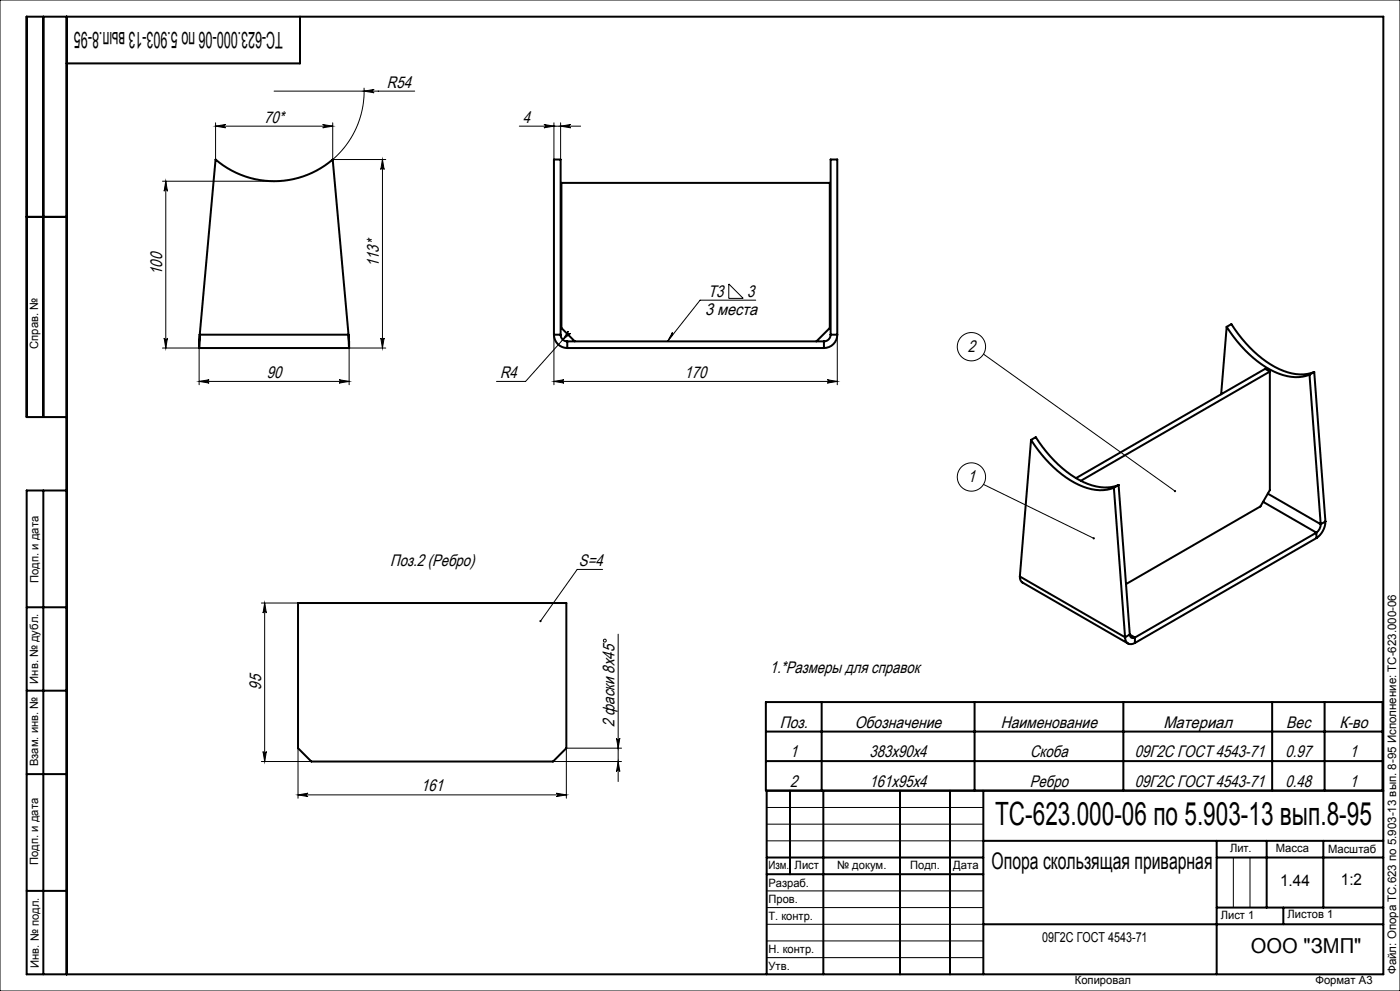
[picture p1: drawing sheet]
<svg xmlns="http://www.w3.org/2000/svg" width="420mm" height="297mm" viewBox="0 0 420 297" stroke-linecap="round" stroke-linejoin="round" font-family="sans-serif">
<g fill="none" stroke="#000" stroke-width=".3">
<path d="M0 0h420v297h-420zM64.7 37.8l3-.5a.5 .5 0 0 0-.5 .5 .5 .5 0 0 0 .5 .5zM64.7 37.8h35.1M64.7 36.8v11M82.2 27.3h42.2M96.8 37.3l3 .5-3 .5a.5 .5 0 0 0 .5-.5 .5 .5 0 0 0-.5-.5zM99.8 36.8v11M109.2 26.3a27 27 0 0 1-9.4 21.5M109.2 27.3l3-.5a.5 .5 0 0 0-.4 .5 .5 .5 0 0 0 .4 .5zM155.8 37.8h18.4M163.2 37.3l3 .5-3 .5a.5 .5 0 0 0 .5-.5 .5 .5 0 0 0-.5-.5zM166.2 36.8v11"/>
<path d="M168.2 37.8l3-.5a.5 .5 0 0 0-.5 .5 .5 .5 0 0 0 .5 .5zM168.2 36.8v11M48.7 54.3h33.5M49.7 54.3l.5 3a.5 .5 0 0 0-.5-.5 .5 .5 0 0 0-.5 .5zM49.7 54.3v50M99.8 47.8h15.9M114.7 47.8v56.5M114.7 47.8l.5 3a.5 .5 0 0 0-.5-.5 .5 .5 0 0 0-.5 .5zM170.5 99.2a.5 .5 0 0 0 0 .7 .5 .5 0 0 0 .7 0l-2.3 1.9zM201.7 99.6l.1 .7-1.5 2zM218.6 85.1l4.4 4.3h-4.4zM226.7 90h-16.7l-9.7 12.3"/>
<path d="M48.7 104.3h11v11M49.2 101.3a.5 .5 0 0 0 .5 .5 .5 .5 0 0 0 .5-.5l-.5 3zM59.7 114.3h45M59.7 114.3l3-.5a.5 .5 0 0 0-.4 .5 .5 .5 0 0 0 .4 .5zM101.7 113.8l3 .5-3 .5a.5 .5 0 0 0 .5-.5 .5 .5 0 0 0-.5-.5zM114.2 101.3a.5 .5 0 0 0 .5 .5 .5 .5 0 0 0 .5-.5l-.5 3zM115.7 104.3h-11v11M166.2 114.3l3-.5a.5 .5 0 0 0-.5 .5 .5 .5 0 0 0 .5 .5zM166.2 114.3h85M166.2 100.3v15M170.2 100.3l-12.5 14h-8.8M248.2 113.8l3 .5-3 .5a.5 .5 0 0 0 .5-.5 .5 .5 0 0 0-.5-.5z"/>
<path d="M251.2 100.3v15M295 106.1l57.5 41.1M295 145.2l33.1 16.1M180.8 170.7h-7.6l-11.1 15.4M78.4 180.7h11M79.4 180.7v47.5M79.4 180.7l.5 3a.5 .5 0 0 0-.5-.4 .5 .5 0 0 0-.5 .4zM185.5 190.1v44.1M78.4 228.2h15M78.9 225.2a.5 .5 0 0 0 .5 .5 .5 .5 0 0 0 .5-.5l-.5 3zM89.4 238.2l3-.5a.5 .5 0 0 0-.5 .5 .5 .5 0 0 0 .5 .5zM89.4 224.2v15"/>
<path d="M89.4 238.2h80.5M165.9 228.2h20.6M166.9 237.7l3 .5-3 .5a.5 .5 0 0 0 .5-.5 .5 .5 0 0 0-.5-.5zM185 221.2a.5 .5 0 0 0 .5 .5 .5 .5 0 0 0 .5-.5l-.5 3zM185.5 228.2l.5 3a.5 .5 0 0 0-.5-.4 .5 .5 0 0 0-.5 .4zM186.5 224.2h-16.6v15M230 242h65M230 247h65M230 252h65M370 257v15M375 257v15M230 267h65"/>
<path d="M230 272h65M230 277h65M230 282h65M230 287h65"/>
<circle cx="291.4" cy="103.9" r="4.2"/>
<circle cx="291.4" cy="143" r="4.2"/>
<circle cx="181.5" cy="192" r=".43"/>
</g>
<g fill="none" stroke="#000" stroke-width=".6">
<path d="M13 5v120M20 5v287M90 5v14h-70M8 65h12M368 98a33.4 33.4 0 0 0 16.9 14.4l2.5 .5a10.9 10.9 0 0 0 5.5-.6M368 98l1.4-.9a33.4 33.4 0 0 0 16.9 14.5l2.5 .5a10.9 10.9 0 0 0 5.5-.6M368 98l-1.7 20.2M59.7 104.3h45M59.9 100.3l-.2 4M59.9 100.3l4.8-52.5a27 27 0 0 0 35.1 0l4.8 52.5M59.9 100.3h44.7M104.6 100.3l.1 4"/>
<path d="M166.2 100.3a4 4 0 0 0 4 4M166.2 100.3h2M166.2 100.3v-52.5h2v52.5M168.2 100.3a2 2 0 0 0 2 2M170.2 104.3h77M170.2 102.3v2M170.2 102.3h77M172.4 102.3l-4-4v-43.5h80.5v43.5l-4 4M247.2 102.3v2M249.2 100.3a2 2 0 0 1-2 2M249.2 100.3h2M249.2 100.3v-52.5h2v52.5"/>
<path d="M251.2 100.3a4 4 0 0 1-4 4M381 111.4l-1.5-.9-56.7 32.8M381 111.4l-56.8 32.7M381 111.4v35.5l-2.9 4.9-40.3 23.3M392.9 112.3l3.3 44.8M394.3 111.5l-1.4 .8M394.3 111.5l3.3 44.8M20 125h-12v-120h407v287h-407v-145h12M309.3 131.8a33.4 33.4 0 0 0 16.9 14.5l2.5 .5a10.9 10.9 0 0 0 5.5-.6M309.3 131.8l1.4-.8a33.4 33.4 0 0 0 16.9 14.5l2.5 .5a10.9 10.9 0 0 0 5.5-.6M309.3 131.8l-3.3 41M13 147v145"/>
<path d="M334.2 146.2l3.3 44.8M335.6 145.4l-1.4 .8M335.6 145.4l3.3 44.8M378.9 150.4l16 9.2M380.3 147.9l15.9 9.2M394.9 159.6l-54.4 31.5M394.9 159.6v1.7M396.2 157.1a3.1 3.1 0 0 1-1.3 2.5M397.6 156.3a6.3 6.3 0 0 1-2.7 5M397.6 156.3l-1.4 .8M306 172.8a1.9 1.9 0 0 0 .7 1.8l31.7 18.3M306 172.8l31.5 18.2"/>
<path d="M394.9 161.3l-54.4 31.4M8 182h12M89.4 180.7h80.5v43.5l-4 4h-72.5l-4-4zM337.5 191a1.83 1.83 0 0 0 .9 1.9 1.83 1.83 0 0 0 2.1-.2M338.9 190.2l.5 .9h1.1M338.9 190.2l-1.4 .8M338.9 190.2l1.6 .9M340.5 191.1v1.6M8 207h12M229.8 210.4h185v26.5h-185zM229.8 219.3h185M246.5 210.4v26.5"/>
<path d="M292.4 210.4v26.5M337 210.4v26.5M381.6 210.4v26.5M397.4 210.4v26.5M8 232h12M229.8 228.1h185M237 237v25M247 237v55M270 237v55M285 237v55M295 237v55M415 237h-185v55"/>
<path d="M230 257h65M295 252h120M365 252v40M365 257h50M380 252v20M397 252v20M8 267h12M230 262h65M295 277h120M365 272h50M385 272v5"/>
</g>
<g fill="#000">
<path d="M64.7 37.8l3-.5a.5 .5 0 0 0-.5 .5 .5 .5 0 0 0 .5 .5zM96.8 37.3l3 .5-3 .5a.5 .5 0 0 0 .5-.5 .5 .5 0 0 0-.5-.5z"/>
<path d="M109.2 27.3l3 .5a.5 .5 0 0 1-.4-.5 .5 .5 0 0 1 .4-.5zM163.2 37.3l3 .5-3 .5a.5 .5 0 0 0 .5-.5 .5 .5 0 0 0-.5-.5zM168.2 37.8l3-.5a.5 .5 0 0 0-.5 .5 .5 .5 0 0 0 .5 .5zM170.5 99.2l-1.6 2.6 2.3-1.9a.5 .5 0 0 1-.7 0 .5 .5 0 0 1 0-.7z"/>
<path d="M114.7 47.8l.5 3a.5 .5 0 0 0-.5-.5 .5 .5 0 0 0-.5 .5zM114.2 101.3a.5 .5 0 0 0 .5 .5 .5 .5 0 0 0 .5-.5l-.5 3z"/>
<path d="M49.2 101.3a.5 .5 0 0 0 .5 .5 .5 .5 0 0 0 .5-.5l-.5 3zM49.7 54.3l.5 3a.5 .5 0 0 0-.5-.5 .5 .5 0 0 0-.5 .5zM185.5 228.2l.5 3a.5 .5 0 0 0-.5-.4 .5 .5 0 0 0-.5 .4zM185 221.2a.5 .5 0 0 0 .5 .5 .5 .5 0 0 0 .5-.5l-.5 3zM78.9 225.2a.5 .5 0 0 0 .5 .5 .5 .5 0 0 0 .5-.5l-.5 3zM79.4 180.7l.5 3a.5 .5 0 0 0-.5-.4 .5 .5 0 0 0-.5 .4z"/>
<path d="M101.7 113.8l3 .5-3 .5a.5 .5 0 0 0 .5-.5 .5 .5 0 0 0-.5-.5zM59.7 114.3l3-.5a.5 .5 0 0 0-.4 .5 .5 .5 0 0 0 .4 .5zM166.9 237.7l3 .5-3 .5a.5 .5 0 0 0 .5-.5 .5 .5 0 0 0-.5-.5zM89.4 238.2l3-.5a.5 .5 0 0 0-.5 .5 .5 .5 0 0 0 .5 .5z"/>
<path d="M166.2 114.3l3-.5a.5 .5 0 0 0-.5 .5 .5 .5 0 0 0 .5 .5zM248.2 113.8l3 .5-3 .5a.5 .5 0 0 0 .5-.5 .5 .5 0 0 0-.5-.5z"/>
<path d="M352.3 147v.4h.5l-.3-.2 .3 .2-.1-.5zM327.9 161.1v.4l.5 .1-.3-.3 .3 .2v-.4zM201.7 99.6l.1 .7-1.5 2zM161.9 185.9l.1 .5 .1-.3-.1 .3a.33 .33 0 0 0 .4 0 .33 .33 0 0 0 0-.5 .33 .33 0 0 0-.5 0z"/>
</g>
<text font-size="9.6" x="298.5" y="247.3">ТС-623.000-06 по 5.903-13 вып.8-95</text>
<g font-size="6.9">
<text x="84.9" y="9.6" transform="rotate(-180 84.9 9.6)">ТС-623.000-06 по 5.903-13 вып.8-95</text>
<text x="297.5" y="260.4">Опора скользящая приварная</text>
</g>
<text font-size="6.2" x="375.2" y="285.5">ООО &quot;ЗМП&quot;</text>
<g font-size="5">
<text x="116.1" y="26.2">R54</text>
<text x="79.3" y="36.7">70*</text>
<text x="156.9" y="36.7">4</text>
<text x="48.7" y="82.4" transform="rotate(-90 48.7 82.4)">100</text>
<text x="113.7" y="80.1" transform="rotate(-90 113.7 80.1)">113*</text>
<text x="212.5" y="88.9">Т3</text>
<text x="224.1" y="88.9">3</text>
<text x="211.5" y="94.3">3 места</text>
<text x="290.3" y="105.5">2</text>
<text x="80" y="113.2">90</text>
<text x="150" y="113.2">R4</text>
<text x="205.4" y="113.2">170</text>
<text x="290.3" y="144.5">1</text>
<text x="117.1" y="169.5">Поз.2 (Ребро)</text>
<text x="173.7" y="169.6">S=4</text>
<text x="230.9" y="201.7">1.*Размеры для справок</text>
<text x="78.3" y="206.7" transform="rotate(-90 78.3 206.7)">95</text>
<text x="184.4" y="217.8" transform="rotate(-90 184.4 217.8)">2 фаски 8x45</text>
<text x="233.9" y="218">Поз.</text>
<text x="256.4" y="218">Обозначение</text>
<text x="300.2" y="218">Наименование</text>
<text x="349" y="218">Материал</text>
<text x="385.9" y="218">Вес</text>
<text x="401.8" y="218">К-во</text>
<text x="237" y="226.9">1</text>
<text x="260.9" y="226.9">383х90х4</text>
<text x="309" y="226.9">Скоба</text>
<text x="340.4" y="226.9">09Г2С ГОСТ 4543-71</text>
<text x="385.7" y="226.9">0.97</text>
<text x="405" y="226.9">1</text>
<text x="126.4" y="237.1">161</text>
<text x="237" y="235.7">2</text>
<text x="260.9" y="235.7">161х95х4</text>
<text x="309" y="235.7">Ребро</text>
<text x="340.4" y="235.7">09Г2С ГОСТ 4543-71</text>
<text x="385.7" y="235.7">0.48</text>
<text x="405" y="235.7">1</text>
</g>
<g font-size="4.8">
<text x="384" y="265.6">1.44</text>
<text x="402.3" y="265.3">1:2</text>
</g>
<text font-size="4.1" x="312.7" y="282.2">09Г2С ГОСТ 4543-71</text>
<text font-size="3.5" x="418.8" y="291.9" transform="rotate(-90 418.8 291.9)">Файл: Опора ТС.623 по 5.903-13 вып. 8-95 Исполнение: ТС-623.000-06</text>
<g font-size="3.4">
<text x="11.5" y="104.5" transform="rotate(-90 11.5 104.5)">Справ. №</text>
<text x="11.6" y="174.7" transform="rotate(-90 11.6 174.7)">Подп. и дата</text>
<text x="11.4" y="204.9" transform="rotate(-90 11.4 204.9)">Инв. № дубл.</text>
<text x="11.4" y="229.6" transform="rotate(-90 11.4 229.6)">Взам. инв. №</text>
<text x="369" y="255.5">Лит.</text>
<text x="382.8" y="255.5">Масса</text>
<text x="398.4" y="255.6">Масштаб</text>
<text x="11.4" y="259.2" transform="rotate(-90 11.4 259.2)">Подп. и дата</text>
<text x="230.5" y="260.5">Изм.</text>
<text x="238.4" y="260.4">Лист</text>
<text x="251.1" y="260.4">№ докум.</text>
<text x="273" y="260.4">Подп.</text>
<text x="286" y="260.4">Дата</text>
<text x="230.5" y="265.7">Разраб.</text>
<text x="230.5" y="275.7">Т. контр.</text>
<text x="230.6" y="270.7">Пров.</text>
<text x="366.2" y="275.3">Лист 1</text>
<text x="386.3" y="275.2">Листов 1</text>
<text x="230.6" y="285.7">Н. контр.</text>
<text x="11.6" y="290" transform="rotate(-90 11.6 290)">Инв. № подл.</text>
<text x="230.6" y="290.7">Утв.</text>
<text x="322.5" y="295">Копировал</text>
<text x="394.6" y="295">Формат А3</text>
</g>
</svg>
